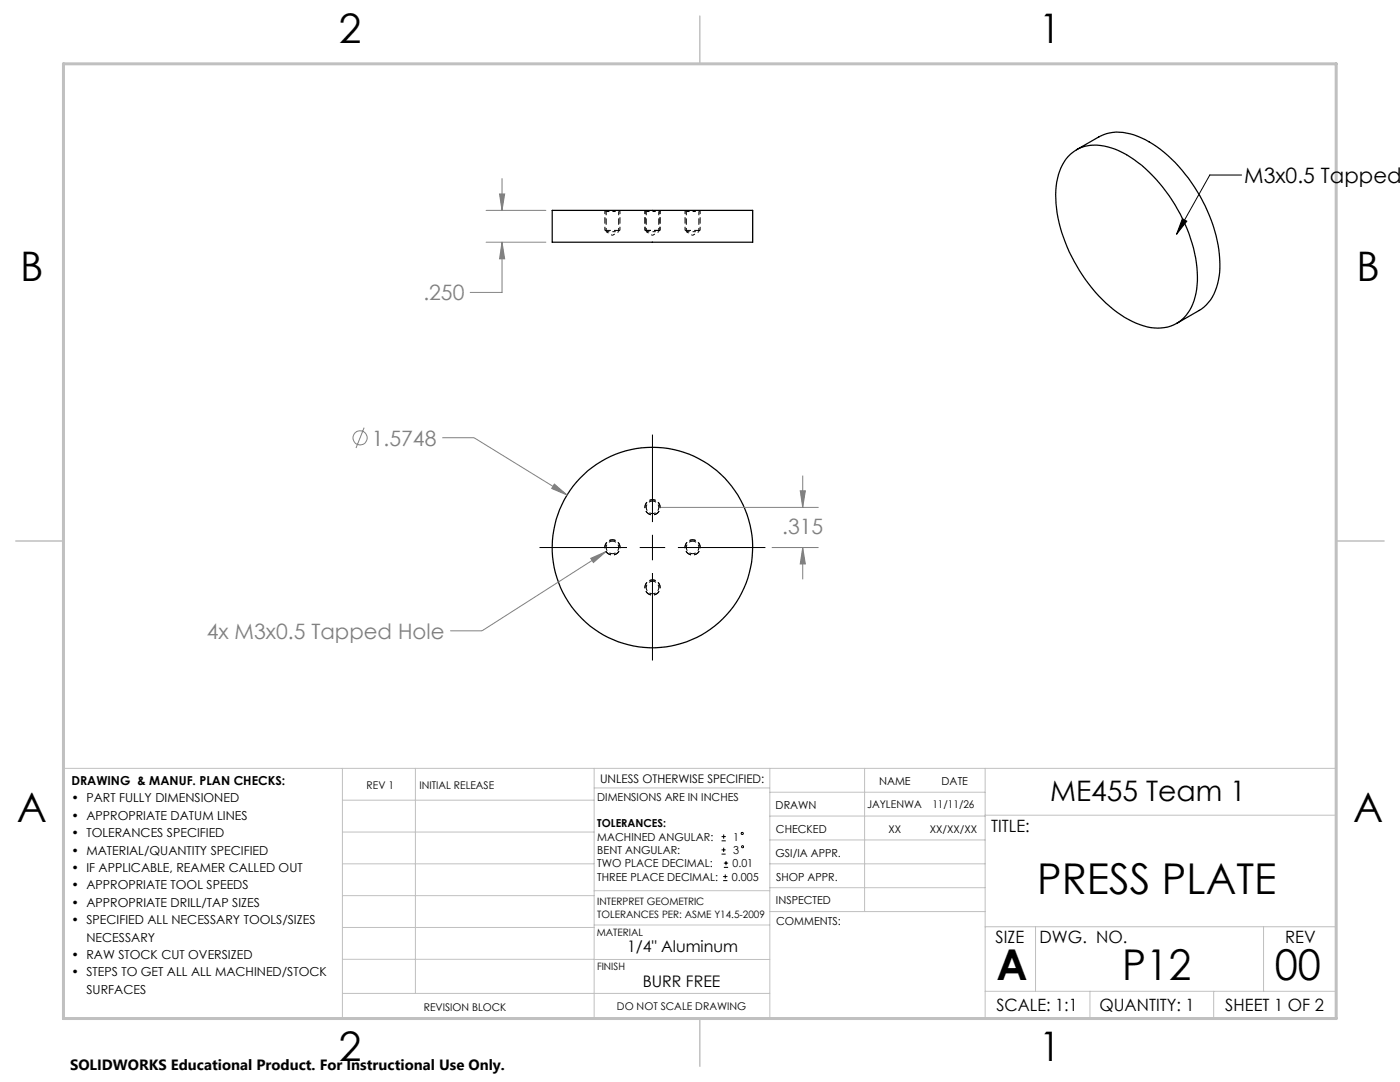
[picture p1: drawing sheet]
<svg xmlns="http://www.w3.org/2000/svg" width="279mm" height="216mm" viewBox="0 0 279 216" stroke-linecap="round" stroke-linejoin="round" font-family="sans-serif">
<g fill="none" stroke="#000" stroke-width=".2" stroke-dasharray="1.3 .6" stroke-dashoffset=".6" stroke-linecap="butt">
<path d="M121 42.2h1.2M121 46.2h1.2M122.2 42.2h1.3M122.2 46.2h1.3M129 42.2h1.2M129 46.2h1.2M130.2 42.2h1.3M130.2 46.2h1.3M137 42.2h1.2M137 46.2h1.2M138.2 42.2h1.3M138.2 46.2h1.3"/>
<path d="M130.2 99.7a1.52 1.52 0 0 1 1.4 2.2 1.52 1.52 0 0 1-2.6 .3 1.52 1.52 0 0 1 .9-2.5h.3M122.2 107.7a1.53 1.53 0 0 1 1.4 2.2 1.53 1.53 0 0 1-2.6 .3 1.53 1.53 0 0 1 .9-2.5h.3M130.2 115.7a1.53 1.53 0 0 1 1.4 2.2 1.53 1.53 0 0 1-2.6 .3 1.53 1.53 0 0 1 .9-2.5h.3M138.2 107.7a1.53 1.53 0 0 1 1.4 2.2 1.53 1.53 0 0 1-2.6 .3 1.53 1.53 0 0 1 .9-2.5h.3"/>
</g>
<path d="M120.7 42l.3 .2M123.5 42.2l.2-.2M128.7 42l.3 .2M131.5 42.2l.2-.2M136.7 42l.3 .2M139.5 42.2l.2-.2" fill="none" stroke="#000" stroke-width=".2" stroke-dasharray="1.3 .6" stroke-linecap="butt"/>
<path d="M121 46.2l1.2 .8M122.2 47l1.3-.8M129 46.2l1.2 .8M130.2 47l1.3-.8M137 46.2l1.2 .8M138.2 47l1.3-.8" fill="none" stroke="#000" stroke-width=".2" stroke-dasharray="1.3 .6" stroke-dashoffset=".7" stroke-linecap="butt"/>
<path d="M121 42.2v4M123.5 46.2v-4M129 42.2v4M131.5 46.2v-4M137 42.2v4M139.5 46.2v-4M130.2 100a1.25 1.25 0 0 1 1.1 1.8 1.25 1.25 0 0 1-2.1 .2 1.25 1.25 0 0 1 .8-2h.2M122.2 108a1.25 1.25 0 0 1 1.1 1.8 1.25 1.25 0 0 1-2.1 .2 1.25 1.25 0 0 1 .8-2h.2M130.2 116a1.25 1.25 0 0 1 1.1 1.8 1.25 1.25 0 0 1-2.1 .2 1.25 1.25 0 0 1 .8-2h.2M138.2 108a1.25 1.25 0 0 1 1.1 1.8 1.25 1.25 0 0 1-2.1 .2 1.25 1.25 0 0 1 .8-2h.2" fill="none" stroke="#000" stroke-width=".2" stroke-dasharray="1.3 .6" stroke-dashoffset=".5" stroke-linecap="butt"/>
<g fill="none" stroke="#000" stroke-width=".25">
<path d="M213.2 31.2a7.8 7.8 0 0 1 8.6-1.7 24 24 0 0 1 11.5 9.6 30.1 30.1 0 0 1 5.7 16.9 10.2 10.2 0 0 1-3.7 8.2 8.7 8.7 0 0 1-8.6 .3 27.5 27.5 0 0 1-12.3-12.3 26.1 26.1 0 0 1-3.5-15.9 10.1 10.1 0 0 1 2.3-5.1zM214.8 29.9l4.5-2.6a8.6 8.6 0 0 1 7.7-.1 25.6 25.6 0 0 1 11.4 10.2 28.1 28.1 0 0 1 4.9 17.7 8.9 8.9 0 0 1-4 6.8l-4.5 2.6M110.2 42h40v6.3h-40z"/>
<circle cx="130.2" cy="109.2" r="20"/>
</g>
<path d="M99.7 38.7h1l-.5 3.3zM100.2 35.6v6.4M97 42h11.9M97 48.3h11.9M100.2 48.3v10h-6.4" fill="none" stroke="#808080" stroke-width=".2"/>
<g fill="none" stroke="#c0c0c0" stroke-width=".2">
<path d="M12.7 153.3h254v49.9h-240M68.3 153.3v49.9M68.3 159.7h50.3M82.9 153.3v44.9M118.6 153.3v49.9M118.6 157.2h35M153.6 153.3v49.9M153.6 158.1h43M172.5 153.3v28.6M196.6 153.3v49.9M68.3 166h50.3M68.3 178.7h50.3"/>
<path d="M68.3 172.4h50.3M118.6 177.7h35M153.6 162.8h43M153.6 177.1h43M153.6 172.4h43M153.6 167.6h43M196.6 162.7h70.1M68.3 198.2h85.3M68.3 191.4l85.3 .1M68.3 185.1h50.3M118.6 184.6h35M153.6 181.9h43"/>
<path d="M196.6 184.9h70.1M196.6 197.8h70.1M206.7 184.9v12.9M217.5 197.8v5.4M242.2 197.8v5.4M252.2 184.9v12.9"/>
</g>
<path d="M139.7 3.2v9.5M3.1 107.9h9.6M266.7 107.9h9.5M139.7 203.2v9.6" fill="none" stroke="#c0c0c0" stroke-width=".3"/>
<path d="M12.7 12.7h254v190.5h-254z" fill="none" stroke="#c0c0c0" stroke-width=".6"/>
<path d="M99.7 38.7h1l-.5 3.3z" fill="#808080"/>
<path d="M100.2 48.3l.5 3.3h-1z" fill="none" stroke="#808080" stroke-width=".2"/>
<path d="M100.2 48.3l.5 3.3h-1z" fill="#808080"/>
<g fill="none" stroke="#808080" stroke-width=".2">
<path d="M72.7 85.3l-1.7 4.1M88.3 87.3h6.3l18.6 11.5M110.6 96.6l2.6 2.2-3.1-1.3z"/>
<circle cx="71.9" cy="87.4" r="1.42"/>
</g>
<path d="M120.7 42v4M123.7 42v4M128.7 42v4M131.7 42v4M136.7 42v4M139.7 42v4" fill="none" stroke="#000" stroke-width=".2" stroke-dasharray="1.3 .6" stroke-dashoffset=".6" stroke-linecap="butt"/>
<path d="M120.7 46h3M128.7 46h3M136.7 46h3" fill="none" stroke="#000" stroke-width=".2" stroke-dasharray="1.3 .6" stroke-dashoffset=".1" stroke-linecap="butt"/>
<path d="M110.6 96.6l2.6 2.2-3.1-1.3z" fill="#808080"/>
<path d="M117.9 111.4l3-1.3-2.5 2.2zM120.9 110.1l-24.7 15.8h-6.3" fill="none" stroke="#808080" stroke-width=".2"/>
<path d="M117.9 111.4l3-1.3-2.5 2.2z" fill="#808080"/>
<path d="M160.2 94.9v6.3M131.5 101.2h31.9M154 109.3h9.4M160.2 109.3l.5 3.2h-1zM160.2 109.3v6.3" fill="none" stroke="#808080" stroke-width=".2"/>
<path d="M160.2 109.3l.5 3.2h-1z" fill="#808080"/>
<path d="M159.7 97.9h1l-.5 3.3z" fill="none" stroke="#808080" stroke-width=".2"/>
<path d="M159.7 97.9h1l-.5 3.3z" fill="#808080"/>
<g fill="none" stroke="#000" stroke-width=".2">
<path d="M247.8 34.9h-6.4l-6.6 11.8M236 43.6l.9 .5-2.1 2.6zM130.2 86.7v17.5M107.7 109.3h17.4M127.7 109.3h5.1M130.2 106.7v5.1M130.2 114.3v17.5M135.3 109.3h17.5M144 167.8h.9M144 166.9h.9M144 170.4h.8M144 169.6h.8"/>
<path d="M144.3 175.7h.9M144.3 174.9h.9M144.4 166.5v.9M144.4 169.2v.8M144.5 173.1h.8M144.5 172.2h.8M144.7 174.5v.8M144.9 171.8v.8"/>
<circle cx="148.1" cy="166.3" r=".21"/>
<circle cx="148.2" cy="169" r=".21"/>
</g>
<path d="M130.2 99.7a1.5 1.5 0 0 0-1.3 2.2 1.5 1.5 0 0 0 2.6 .2 1.5 1.5 0 0 0-1.1-2.4h-.2M122.2 107.7a1.5 1.5 0 0 0-1.3 2.2 1.5 1.5 0 0 0 2.6 .2 1.5 1.5 0 0 0-1.1-2.4h-.2M130.2 115.7a1.5 1.5 0 0 0-1.3 2.2 1.5 1.5 0 0 0 2.6 .2 1.5 1.5 0 0 0-1.1-2.4h-.2M138.2 107.7a1.5 1.5 0 0 0-1.3 2.2 1.5 1.5 0 0 0 2.6 .2 1.5 1.5 0 0 0-1.1-2.4h-.2" fill="none" stroke="#000" stroke-width=".2" stroke-dasharray="1.3 .6" stroke-dashoffset=".7" stroke-linecap="butt"/>
<path d="M236 43.6l.9 .5-2.1 2.6z" fill="#000"/>
<g font-size="8.5">
<text x="207" y="178.4">PRESS PLATE</text>
<text x="198.9" y="195.5">A</text>
<text x="224" y="195.5">P12</text>
<text x="254.4" y="195.5">00</text>
</g>
<g font-size="8.1">
<text x="67.6" y="8.5">2</text>
<text x="207.3" y="8.5">1</text>
<text x="4" y="56.1">B</text>
<text x="270.7" y="56.1">B</text>
<text x="3.3" y="164.1">A</text>
<text x="270" y="164.1">A</text>
<text x="67.6" y="211.7">2</text>
<text x="207.3" y="211.7">1</text>
</g>
<text font-size="5.6" x="209.6" y="159.9">ME455 Team 1</text>
<text font-size="4.2" x="248.3" y="36.5">M3x0.5 Tapped</text>
<g font-size="4.2" fill="#808080">
<text x="84.5" y="59.9">.250</text>
<text x="74.2" y="88.9">1.5748</text>
<text x="156.1" y="106.6">.315</text>
<text x="41.3" y="127.4">4x M3x0.5 Tapped Hole</text>
</g>
<g font-size="3.4">
<text x="197.8" y="166">TITLE:</text>
<text x="198.7" y="188.1">SIZE</text>
<text x="207.5" y="188.1">DWG. NO.</text>
<text x="256.5" y="188.2">REV</text>
<text x="198.8" y="201.7">SCALE: 1:1</text>
<text x="219.4" y="201.7">QUANTITY: 1</text>
<text x="244.5" y="201.7">SHEET 1 OF 2</text>
</g>
<g font-size="3.2">
<text x="125.2" y="189.9">1/4&quot; Aluminum</text>
<text x="128.3" y="197">BURR FREE</text>
</g>
<text font-size="3" x="14" y="213.5">SOLIDWORKS Educational Product. For Instructional Use Only.</text>
<g font-size="2.5">
<text x="14.2" y="156.7">DRAWING &amp; MANUF. PLAN CHECKS:</text>
<text x="14.2" y="160.1">• PART FULLY DIMENSIONED</text>
<text x="14.2" y="163.6">• APPROPRIATE DATUM LINES</text>
<text x="14.2" y="167.1">• TOLERANCES SPECIFIED</text>
<text x="14.2" y="170.5">• MATERIAL/QUANTITY SPECIFIED</text>
<text x="14.2" y="174">• IF APPLICABLE, REAMER CALLED OUT</text>
<text x="14.2" y="177.5">• APPROPRIATE TOOL SPEEDS</text>
<text x="14.2" y="180.9">• APPROPRIATE DRILL/TAP SIZES</text>
<text x="14.2" y="184.4">• SPECIFIED ALL NECESSARY TOOLS/SIZES</text>
<text x="14.2" y="191.4">• RAW STOCK CUT OVERSIZED</text>
<text x="17.2" y="187.9">NECESSARY</text>
<text x="14.2" y="194.8">• STEPS TO GET ALL ALL MACHINED/STOCK</text>
<text x="17.2" y="198.3">SURFACES</text>
</g>
<text font-size="2.4" x="119.8" y="156.2">UNLESS OTHERWISE SPECIFIED:</text>
<g font-size="2.2">
<text x="119.2" y="159.8">DIMENSIONS ARE IN INCHES</text>
<text x="154.8" y="161.4">DRAWN</text>
<text x="175.4" y="156.6">NAME</text>
<text x="187.9" y="156.7">DATE</text>
<text x="119.2" y="165.1">TOLERANCES:</text>
<text x="119.2" y="167.8">MACHINED ANGULAR:</text>
<text x="146.3" y="167.8">1</text>
<text x="154.9" y="166.3">CHECKED</text>
<text x="119.2" y="173.1">TWO PLACE DECIMAL:</text>
<text x="119.2" y="170.4">BENT ANGULAR:</text>
<text x="146.2" y="173.1">0.01</text>
<text x="146.4" y="170.4">3</text>
<text x="154.8" y="170.9">GSI/IA APPR.</text>
<text x="119.2" y="175.7">THREE PLACE DECIMAL:</text>
<text x="146.1" y="175.7">0.005</text>
<text x="154.9" y="175.7">SHOP APPR.</text>
<text x="154.9" y="180.4">INSPECTED</text>
<text x="154.9" y="184.6">COMMENTS:</text>
</g>
<g font-size="2.1">
<text x="73.2" y="157.4">REV 1</text>
<text x="83.7" y="157.4">INITIAL RELEASE</text>
<text x="173.1" y="161.2">JAYLENWA</text>
<text x="186.1" y="161.2">11/11/26</text>
<text x="177.3" y="166.1">XX</text>
<text x="185.6" y="166.1">XX/XX/XX</text>
<text x="84.6" y="201.7">REVISION BLOCK</text>
<text x="123.1" y="201.6">DO NOT SCALE DRAWING</text>
</g>
<g font-size="2">
<text x="119.2" y="180.6">INTERPRET GEOMETRIC</text>
<text x="119.2" y="183.1">TOLERANCES PER: ASME Y14.5-2009</text>
<text x="119.1" y="186.7">MATERIAL</text>
<text x="119.1" y="193.5">FINISH</text>
</g>
</svg>
